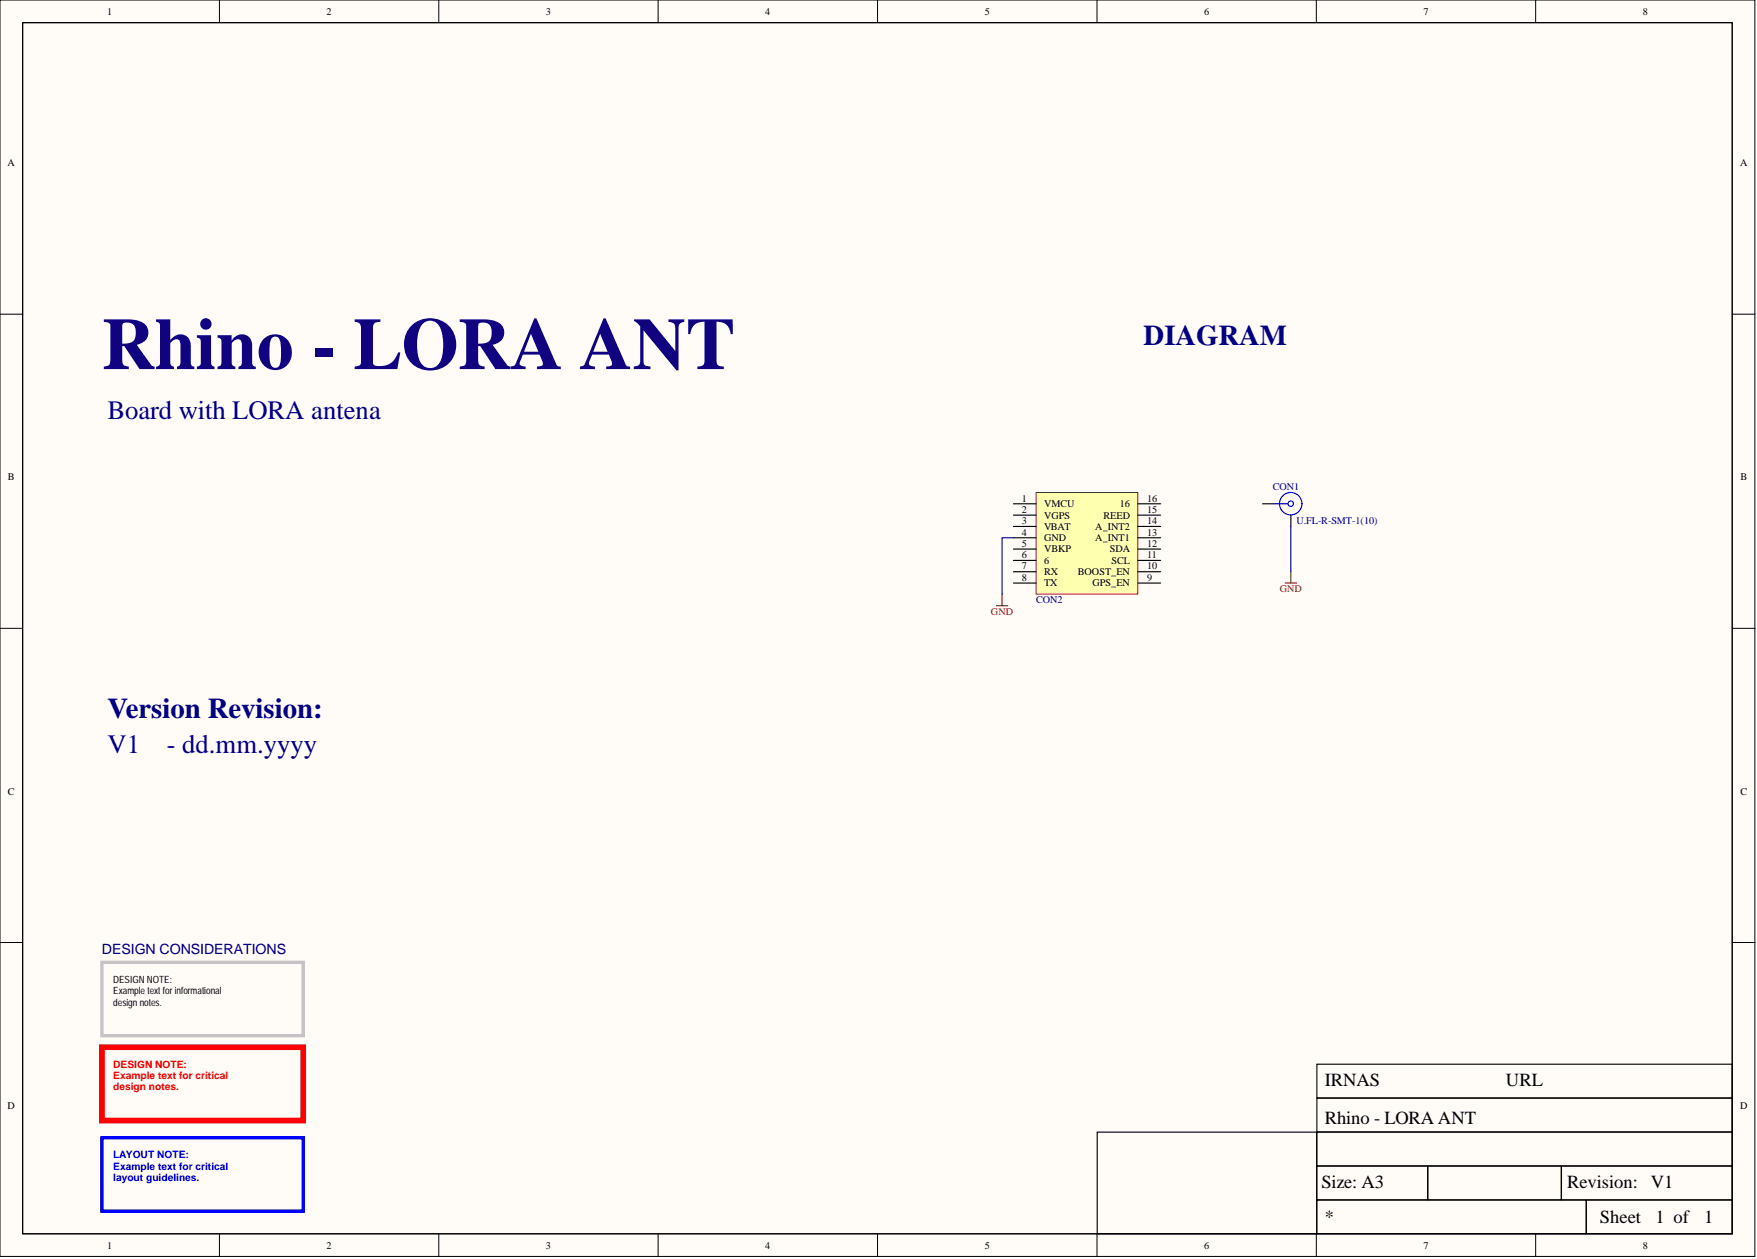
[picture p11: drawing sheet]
<svg xmlns="http://www.w3.org/2000/svg" width="393mm" height="282mm" viewBox="0 0 393 282" stroke-linecap="round" stroke-linejoin="round" font-family="sans-serif">
<g fill="#fffcf8" stroke="#000" stroke-width=".22">
<path d="M0 0h392.9v281.3h-392.9z"/>
<path d="M5.1 5.1h382.7v271.1h-382.7z"/>
</g>
<g fill="none" stroke="#000" stroke-width=".22">
<path d="M49.1 0v5.1M98.2 0v5.1M147.3 0v5.1M196.5 0v5.1M245.6 0v5.1M294.7 0v5.1M343.8 0v5.1M0 70.3h5.1M387.9 70.3h5M0 140.7h5.1M387.9 140.7h5M0 211h5.1"/>
<path d="M387.9 211h5M49.1 276.3v5M98.2 276.3v5M147.3 276.3v5M196.5 276.3v5M245.6 276.3v5M294.7 276.3v5M343.8 276.3v5"/>
</g>
<path d="M5.1 5.1h382.7v271.1h-382.7zM282.6 112.8h2.6M289 115.3v2.6M294.8 238.3h93v7.5h-93zM245.6 253.5h49.2v22.7h-49.2zM294.8 253.5h93v7.5h-93zM294.8 245.9h93v7.5h-93zM294.8 261.1h24.8v7.5h-24.8zM294.8 268.7h60.3v7.5h-60.3zM319.7 261.1h29.8v7.5h-29.8zM349.6 261.1h38.2v7.5h-38.2zM355.2 268.7h32.6v7.5h-32.6z" fill="none" stroke="#000" stroke-width=".25"/>
<path d="M22.8 215.4h45.1v16.5h-45.1z" fill="none" stroke="#c6c3c6" stroke-width=".76"/>
<path d="M22.8 234.5h45.1v16.4h-45.1z" fill="none" stroke="#f00" stroke-width="1.3"/>
<path d="M22.8 254.7h45.1v16.5h-45.1z" fill="none" stroke="#00f" stroke-width=".76"/>
<g fill="none" stroke="#00f" stroke-width=".25">
<path d="M285.2 112.8h3.2"/>
<circle cx="289" cy="112.8" r="2.51"/>
<circle cx="289" cy="112.8" r=".61"/>
</g>
<path d="M232 110.3h22.7v22.7h-22.7z" fill="#ffffb0" stroke="#800000" stroke-width=".22"/>
<g fill="none" stroke="#000" stroke-width=".25">
<path d="M226.9 112.8h5.1M226.9 115.3h5.1M226.9 117.9h5.1M254.8 112.8h5M254.8 115.3h5M254.8 117.9h5M226.9 130.5h5.1M226.9 128h5.1M226.9 125.5h5.1M226.9 122.9h5.1M226.9 120.4h5.1M254.8 130.5h5"/>
<path d="M254.8 128h5M254.8 125.5h5M254.8 122.9h5M254.8 120.4h5"/>
</g>
<path d="M223.1 135.6h2.5M224.3 133.1v2.5M287.7 130.5h2.6M289 128v2.5" fill="none" stroke="#800000" stroke-width=".25"/>
<path d="M289 117.9v10.1M226.9 120.4h-2.6v12.7" fill="none" stroke="#000080" stroke-width=".25"/>
<text font-size="16.5" fill="#11037f" x="22.8" y="82.6">Rhino - LORA ANT</text>
<g font-size="6.4" fill="#000080">
<text x="256" y="77.2">DIAGRAM</text>
<text x="24.1" y="160.8">Version Revision:</text>
</g>
<g font-size="6" fill="#000080">
<text x="24.1" y="93.8">Board with LORA antena</text>
<text x="24.1" y="168.6">V1</text>
<text x="37.3" y="168.6">- dd.mm.yyyy</text>
</g>
<g font-size="4.1">
<text x="296.6" y="243.2">IRNAS</text>
<text x="337.2" y="243.2">URL</text>
<text x="296.6" y="251.6">Rhino - LORA ANT</text>
<text x="295.8" y="266">Size: A3</text>
<text x="350.8" y="266">Revision:</text>
<text x="369.6" y="266">V1</text>
<text x="296.6" y="273.9">*</text>
<text x="358.2" y="273.9">Sheet</text>
<text x="370.6" y="273.9">1 of</text>
<text x="381.5" y="273.9">1</text>
</g>
<text font-size="3.2" fill="#000080" x="22.8" y="213.5">DESIGN CONSIDERATIONS</text>
<g font-size="2.3">
<text x="24" y="3.3">1</text>
<text x="73.1" y="3.3">2</text>
<text x="122.2" y="3.3">3</text>
<text x="171.3" y="3.3">4</text>
<text x="220.5" y="3.3">5</text>
<text x="269.6" y="3.3">6</text>
<text x="318.7" y="3.3">7</text>
<text x="367.8" y="3.3">8</text>
<text x="1.7" y="37.2">A</text>
<text x="389.5" y="37.2">A</text>
<text x="1.8" y="107.6">B</text>
<text x="389.6" y="107.6">B</text>
<text x="228.8" y="112.3">1</text>
<text x="233.7" y="113.6">VMCU</text>
<text x="250.7" y="113.6">16</text>
<text x="256.8" y="112.3">16</text>
<text x="228.8" y="114.8">2</text>
<text x="228.8" y="117.4">3</text>
<text x="228.8" y="119.9">4</text>
<text x="233.7" y="116.1">VGPS</text>
<text x="233.7" y="118.6">VBAT</text>
<text x="245.2" y="118.6">A_INT2</text>
<text x="247" y="116.1">REED</text>
<text x="256.8" y="114.8">15</text>
<text x="256.8" y="119.9">13</text>
<text x="256.8" y="117.4">14</text>
<text x="228.8" y="122.4">5</text>
<text x="228.8" y="125">6</text>
<text x="233.7" y="121.2">GND</text>
<text x="233.7" y="123.7">VBKP</text>
<text x="245.2" y="121.2">A_INT1</text>
<text x="248.4" y="123.7">SDA</text>
<text x="256.8" y="125">11</text>
<text x="256.8" y="122.4">12</text>
<text x="228.8" y="127.5">7</text>
<text x="228.8" y="130">8</text>
<text x="233.7" y="126.2">6</text>
<text x="233.7" y="128.8">RX</text>
<text x="233.7" y="131.3">TX</text>
<text x="241.3" y="128.8">BOOST_EN</text>
<text x="244.6" y="131.3">GPS_EN</text>
<text x="248.8" y="126.2">SCL</text>
<text x="256.8" y="130">9</text>
<text x="256.8" y="127.5">10</text>
<text x="1.8" y="177.9">C</text>
<text x="389.6" y="177.9">C</text>
<text x="1.7" y="248.2">D</text>
<text x="389.5" y="248.2">D</text>
<text x="24" y="279.6">1</text>
<text x="73.1" y="279.6">2</text>
<text x="122.2" y="279.6">3</text>
<text x="171.3" y="279.6">4</text>
<text x="220.5" y="279.6">5</text>
<text x="269.6" y="279.6">6</text>
<text x="318.7" y="279.6">7</text>
<text x="367.8" y="279.6">8</text>
</g>
<g font-size="2.3" fill="#000080">
<text x="284.9" y="109.8">CON1</text>
<text x="290.3" y="117.4">U.FL-R-SMT-1(10)</text>
<text x="232" y="135.1">CON2</text>
</g>
<g font-size="2.3" fill="#800000">
<text x="221.9" y="137.6">GND</text>
<text x="286.5" y="132.6">GND</text>
</g>
<g font-size="2.3" fill="#f00">
<text x="25.3" y="239.1">DESIGN NOTE:</text>
<text x="25.3" y="241.6">Example text for critical</text>
<text x="25.3" y="244.1">design notes.</text>
</g>
<g font-size="2.3" fill="#00f">
<text x="25.3" y="259.3">LAYOUT NOTE:</text>
<text x="25.3" y="261.9">Example text for critical</text>
<text x="25.3" y="264.4">layout guidelines.</text>
</g>
<g font-size="2.2">
<text x="25.3" y="220.1">DESIGN NOTE:</text>
<text x="25.3" y="222.6">Example text for informational</text>
<text x="25.3" y="225.1">design notes.</text>
</g>
</svg>
